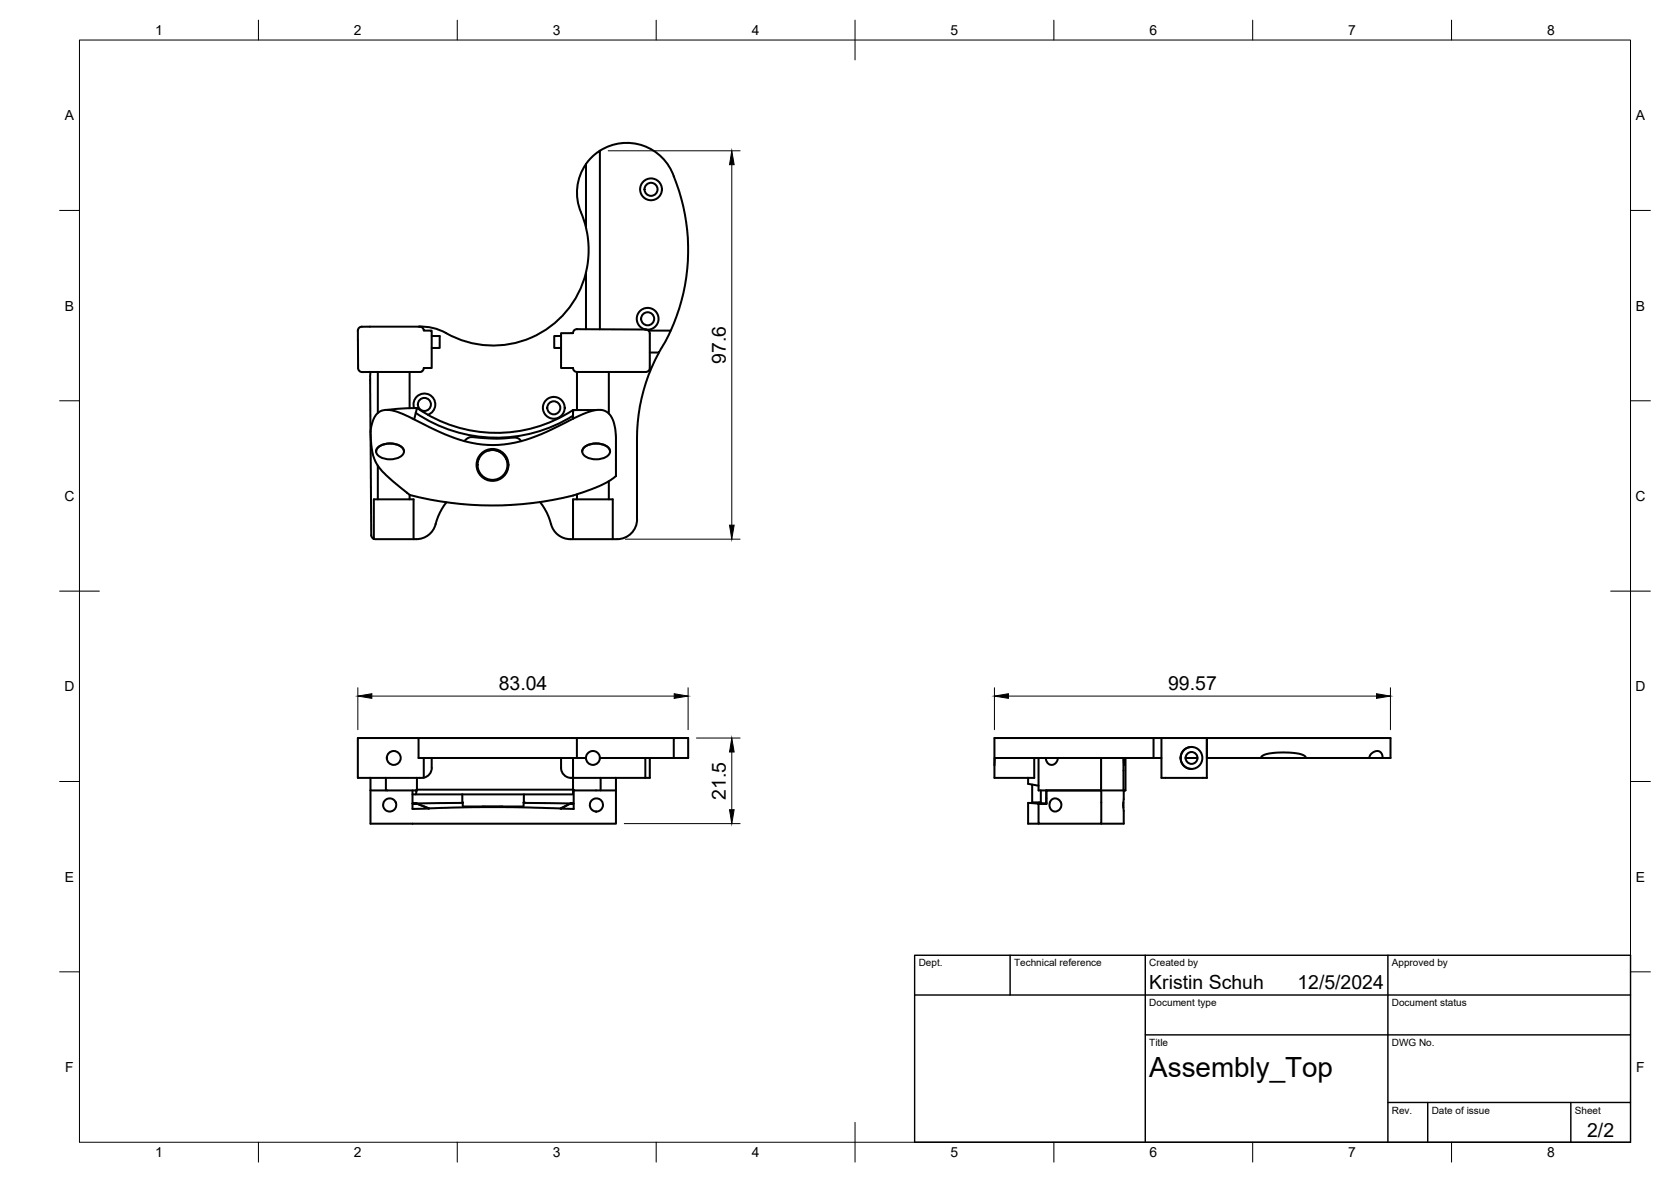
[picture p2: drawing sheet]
<svg xmlns="http://www.w3.org/2000/svg" width="420mm" height="297mm" viewBox="0 0 420 297" stroke-linecap="round" stroke-linejoin="round" font-family="sans-serif">
<!-- layer: Visible -->
<g fill="none" stroke="#000" stroke-width=".51">
<path d="M150.9 37.9a12.5 12.5 0 0 1 18.5 6.4 49.2 49.2 0 0 1-.7 38.8M147.4 41.2a13.2 13.2 0 0 0-.7 13.8l.6 2.2M147.3 68.5a24 24 0 0 1-35.8 14.9 12.8 12.8 0 0 0-6.2-1.3M90.3 82.4l.7-.3h14.5l.8 .3 .3 .7h1.9v9.4h-1.9l-.3 .7-.8 .3h-14.4a1.01 1.01 0 0 1-1.1-1v-9.4zM93.1 93.5l.1 15M95 93.5v10.3M103 93.5v9.1M108.5 84.4h2.1v3h-2.1M141.1 84.4h-1.7v3h1.7M145.1 93.5v9.5M147.3 82.7v-14.2a24.6 24.6 0 0 0 0-11.3v-16a12.5 12.5 0 0 1 3.5-3.3v44.8M153.1 93.5v10.4"/>
<path d="M162.3 82.8l-17.2-.1-.7 .3-.3 .7h-3v8.8h3a1.01 1.01 0 0 0 1 1M162.5 82.8a1.01 1.01 0 0 1 .9 1M163 83.1h5.7l-3 5.5h-2.3M163.4 83.8v8.7a1.01 1.01 0 0 1-1 1h-17.3M165.7 88.6a45.1 45.1 0 0 0-5.5 21.6v20.3a5.1 5.1 0 0 1-6.1 5v-10h-10v10a5.3 5.3 0 0 1-5.8-4.8l-.8-1.9-1.7-2.6M93.2 109l.1 25.5 .2 .6 .5 .3M94.6 113.4a2.69 2.69 0 0 1 2.7-1.9 4.2 4.2 0 0 1 4.2 1.5l.1 .4M94.6 104.2a4.3 4.3 0 0 1 4.9-.8l3.1 1.2 3.3 1.7a39.3 39.3 0 0 0 18.1 5.6 40 40 0 0 0 18.1-5.7l5-2.3a6.1 6.1 0 0 1 5.5-.4 6.8 6.8 0 0 1 2.2 5.6l.1 10.5a33 33 0 0 1-10.8 4.9 83.4 83.4 0 0 1-41-.1l-1.8-1.4a29.4 29.4 0 0 1-6.7-6.6 17.3 17.3 0 0 1-1.1-9.9l.5-1.3zM94.9 112.5a5 5 0 0 1 6.3 0 1.53 1.53 0 0 1-.9 2.5 5.1 5.1 0 0 1-5.4-.7 1.26 1.26 0 0 1 0-1.8zM95 117v8.5M97.4 103l7.4-.5a35.1 35.1 0 0 0 39.3 .5h5.8M104.1 102.5a2.74 2.74 0 0 1 1.7-3.5 2.74 2.74 0 0 1 3.5 1.8 2.74 2.74 0 0 1-1.7 3.4"/>
<path d="M104.5 102.5l.3 .2M104.5 103.8l-.4 1.6M104.6 103.8a36.3 36.3 0 0 0 39.5 .7M104.8 102.8l-.3 1M116.8 110.9a2.49 2.49 0 0 1 2.9-1 47.5 47.5 0 0 0 10 .1l.9 .3 .4 .6M120.4 115.3h-.3M122.8 113.2a3.8 3.8 0 0 1 4.5 2.1h.2M144.4 103l-.3 .3v1.9M146.4 113.4a2.69 2.69 0 0 1 2.7-1.9 4.2 4.2 0 0 1 4.2 1.5l.1 .4M146.7 112.5a5 5 0 0 1 6.3 0 1.53 1.53 0 0 1-.9 2.5 5.1 5.1 0 0 1-5.4-.7 1.26 1.26 0 0 1 0-1.8zM94 135.4l10 .1M102.3 123.8h.1"/>
<path d="M103 124.4v1.1M112.2 126.2l-1.1 1.7-1.3 2.9a5.3 5.3 0 0 1-5.8 4.7v-10h-10v9.9M144.1 135.5h10M145.1 124.2v1.3M153.1 120.9v4.6M93.2 198.6v8.4h61.7v-8.4M93.2 198.6h11.6l-.3 1h39.6v-1h.3l-.3-.2h-39.3l-.3 .2M93.2 195.5v3.1M97 195.5v3.1M103.7 198.6v4.7l4.2-.1-3.2-1.3h-1h1l3.2 1.3 13.3-.4 19.7 .4M103.7 199.6h.8M104.8 195.5v2.9"/>
<path d="M105.2 185.5h67.8v5h-22.2M106.6 190.5v4.9l-16.6 .1v-10h15.2v5h42.1M108.5 190.5a4.8 4.8 0 0 1-.5 4.1l-.9 .6-.5 .2M116.2 199.6l.2 3M131.7 199.6v3M141.1 190.5a4.9 4.9 0 0 0 .5 4 3.6 3.6 0 0 0 3 1h18.8v-5M144.1 190.5v7.9M144.3 198.6v4.7l-3.4-.1 2.5-1.3M144.4 198.6h10.5M145.1 185.5v5M147.3 190.5a1.75 1.75 0 0 0 1.8 1.7 1.75 1.75 0 0 0 1.7-1.7M147.3 190.5a1.75 1.75 0 0 1 1.8-1.8 1.75 1.75 0 0 1 1.7 1.8"/>
<path d="M151 195.5v3.1M154.9 195.5v3.1M162.3 190.5v5M169.4 185.5v5M258.5 195.5v1.5l2.6 .4M259.5 197.2v4.4h2.2M261.1 190.5v8.1h2M261.7 198.6v3.3h1.4v-3.3M263 190.5a1.52 1.52 0 0 0 1.5 1.7 1.52 1.52 0 0 0 1.5-1.7M263.1 198.6h13.8v8.4h-15.8v-5.1h-.3l2.3 .1zM276.9 190.5h-26.8l-.1 1.8M276.9 198.6h5.7"/>
<path d="M282.5 190.5v8.1M282.5 190.5l.2 1.7 .2-1.7M282.6 198.6l-.2 3.7 .2 4.7h-5.7M282.8 198.6l-.2 .3M283 190.5v8.1h-.4M290 185.5v5M292 185.5h11.4M292 185.5v10h11.4M292 190.5h-15.1v8.1h-13.8M292 185.5h-42v10h10.1v-5M298.1 190.5h3M299.6 187.7a2.76 2.76 0 0 0-2.7 2.8 2.76 2.76 0 0 0 2.7 2.7"/>
<path d="M303.4 195.5h.1M303.4 185.5h.1M303.4 185.5h46.2v5h-1.9M303.4 185.5v10M303.4 190.5h.1M303.5 190.5h13.6M303.5 185.5v5M317.1 190.5a1.83 1.83 0 0 1 1.8-1.1 18 18 0 0 1 9 .5l.5 .6M317.1 190.5h11.3M328.4 190.5h15.9M344.3 190.5a1.84 1.84 0 0 1 3-1.3l.4 1.3M344.3 190.5h3.4"/>
<path d="M116.4 201.8l-12.7 .1M116.4 202.7h15.2M121.3 202.7h5.1M131.7 201.8l12.6 .1M143.4 201.9h.7zM143.4 201.9l-2.5 1.3M258.5 201.8v5.2h2.6M258.5 201.8l2.6 .1M261.2 202l-.3-.1 1.9 .1M261.3 201.6v.3h.4M261.9 201.9v.1M263.1 201.9h.1"/>
<path d="M264.3 201.1a1.56 1.56 0 0 1 2.2 .1 1.56 1.56 0 0 1-.1 2.2 1.56 1.56 0 0 1-2.2 0l-.3-1.2zM282.5 201.6v1.4"/>
<circle cx="163.7" cy="47.6" r="2.74"/>
<circle cx="163.7" cy="47.6" r="1.64"/>
<circle cx="162.8" cy="80.1" r="2.74"/>
<circle cx="162.8" cy="80.1" r="1.64"/>
<circle cx="106.7" cy="101.6" r="1.64"/>
<circle cx="123.8" cy="116.8" r="4"/>
<circle cx="123.8" cy="116.8" r="3.8"/>
<circle cx="139.2" cy="102.5" r="2.74"/>
<circle cx="139.2" cy="102.5" r="1.64"/>
<circle cx="99" cy="190.5" r="1.75"/>
<circle cx="299.6" cy="190.5" r="2.75"/>
<circle cx="299.6" cy="190.5" r="1.49"/>
<circle cx="98" cy="202.3" r="1.66"/>
<circle cx="150" cy="202.3" r="1.65"/>
</g>
<circle cx="131.7" cy="201.6" r=".25" fill="#000"/>
<!-- layer: BORDER -->
<g fill="none" stroke="#000" stroke-width=".25">
<path d="M20 10.1h390v276.9h-390zM65 5.1v5M115 5.1v5M165 5.1v5M215 5.1v10M265 5.1v5M315 5.1v5M365 5.1v5M15 52.9h5M410 52.9h5M15 100.7h5M410 100.7h5"/>
<path d="M15 148.6h10M405 148.6h10M15 196.4h5M410 196.4h5M15 244.2h5M410 244.2h5M65 287v5M115 287v5M165 287v5M215 282.1v9.9M265 287v5M315 287v5"/>
<path d="M365 287v5"/>
</g>
<!-- layer: TITLEBLOCK -->
<path d="M230 240.1h180v46.9h-180zM230 250h180M254 240.1v9.9M288 240.1v46.9M349 240.1v46.9M288 260.1h122M349 277.1h61M359 277.1v9.9M395 277.1v9.9" fill="none" stroke="#000" stroke-width=".36"/>
<!-- layer: FD_Dimensions -->
<path d="M152.9 37.9h33.2M184 41.4v90.6M157.2 135.5h28.9M90 172.8v10.6M93.5 174.9h76M173 172.8v10.6M250 172.8v10.6M253.6 174.9h92.5M349.6 172.8v10.6M175.1 185.5h11M184 189v14.5M157 207h29.1" fill="none" stroke="#000" stroke-width=".25"/>
<path d="M184 37.9l.6 3.5h-1.2zM183.4 132h1.2l-.6 3.5zM90 174.9l3.5-.6v1.2zM169.5 174.3l3.5 .6-3.5 .6zM250 174.9l3.6-.6v1.2zM346.1 174.3l3.5 .6-3.5 .6zM184 185.5l.6 3.5h-1.2zM183.4 203.5h1.2l-.6 3.5z" fill="#000" stroke="#000" stroke-width=".25"/>
<text font-size="7" x="289" y="270.6">Assembly_Top</text>
<g font-size="4.9">
<text x="182.5" y="91.4" transform="rotate(-90 182.5 91.4)">97.6</text>
<text x="125.4" y="173.5">83.04</text>
<text x="293.7" y="173.5">99.57</text>
<text x="182.5" y="201" transform="rotate(-90 182.5 201)">21.5</text>
<text x="289" y="248.5">Kristin Schuh</text>
<text x="326.2" y="248.5">12/5/2024</text>
<text x="399.1" y="285.7">2/2</text>
</g>
<g font-size="3.5">
<text x="39" y="8.8">1</text>
<text x="89" y="8.8">2</text>
<text x="139" y="8.8">3</text>
<text x="189" y="8.8">4</text>
<text x="239" y="8.8">5</text>
<text x="289" y="8.8">6</text>
<text x="339" y="8.8">7</text>
<text x="389" y="8.8">8</text>
<text x="16.3" y="30.2">A</text>
<text x="411.3" y="30.2">A</text>
<text x="16.3" y="78">B</text>
<text x="411.3" y="78">B</text>
<text x="16.2" y="125.9">C</text>
<text x="411.2" y="125.9">C</text>
<text x="16.2" y="173.7">D</text>
<text x="411.2" y="173.7">D</text>
<text x="16.3" y="221.6">E</text>
<text x="411.3" y="221.6">E</text>
<text x="16.4" y="269.4">F</text>
<text x="411.4" y="269.4">F</text>
<text x="39" y="290.8">1</text>
<text x="89" y="290.8">2</text>
<text x="139" y="290.8">3</text>
<text x="189" y="290.8">4</text>
<text x="239" y="290.8">5</text>
<text x="289" y="290.8">6</text>
<text x="339" y="290.8">7</text>
<text x="389" y="290.8">8</text>
</g>
<g font-size="2.5">
<text x="231" y="242.9">Dept.</text>
<text x="255" y="242.9">Technical reference</text>
<text x="289" y="242.9">Created by</text>
<text x="350" y="242.9">Approved by</text>
<text x="289" y="252.8">Document type</text>
<text x="350" y="252.8">Document status</text>
<text x="289" y="262.9">Title</text>
<text x="350" y="262.9">DWG No.</text>
<text x="350" y="279.9">Rev.</text>
<text x="360" y="279.9">Date of issue</text>
<text x="396" y="279.9">Sheet</text>
</g>
</svg>
